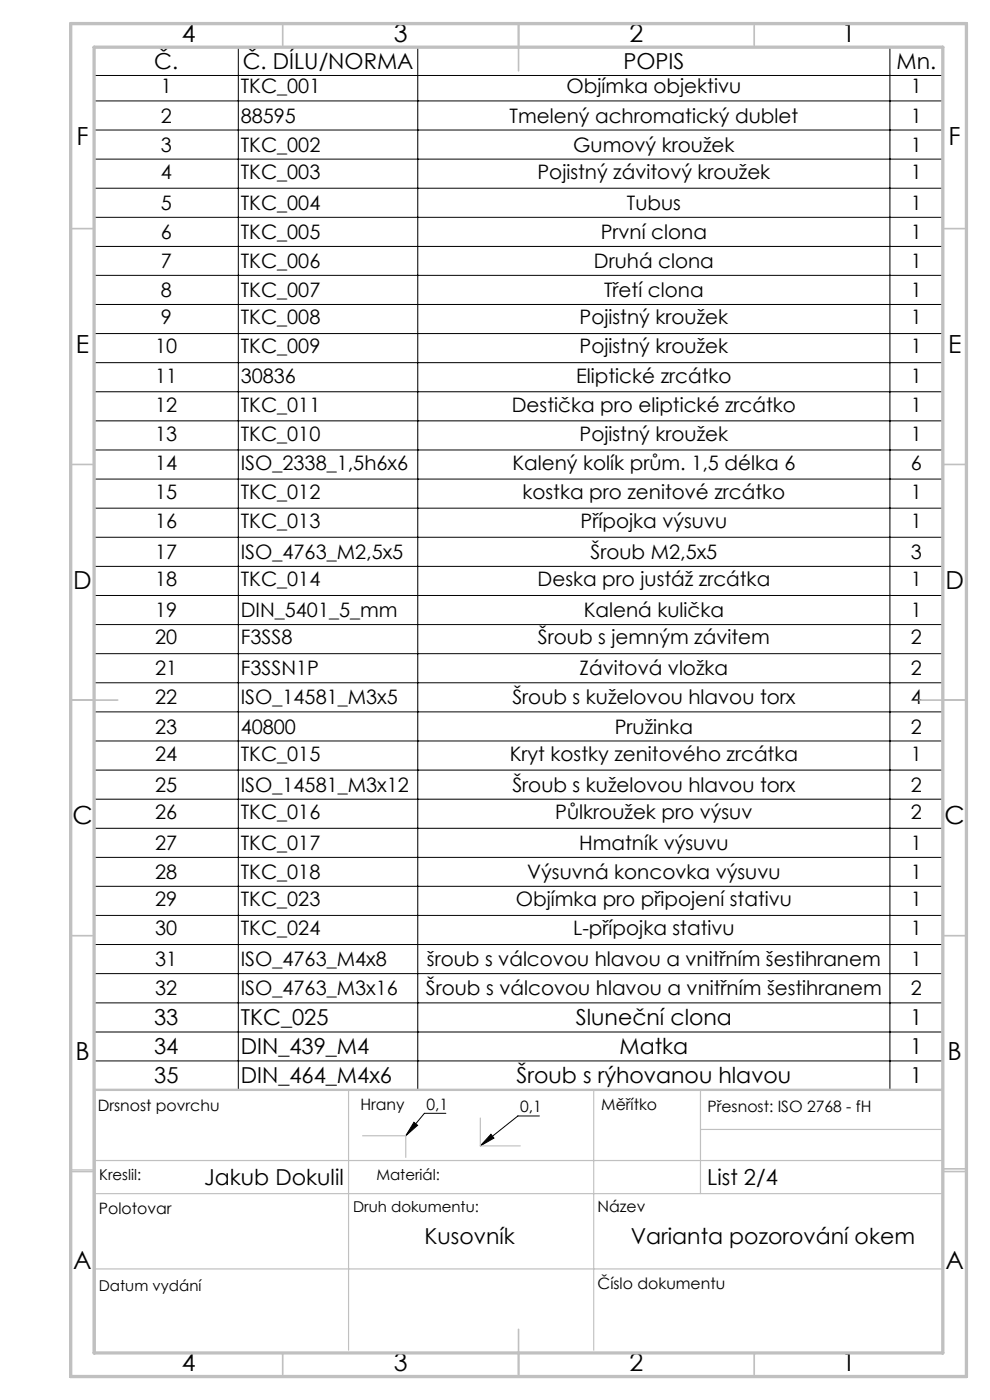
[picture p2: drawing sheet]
<svg xmlns="http://www.w3.org/2000/svg" width="210mm" height="297mm" viewBox="0 0 210 297" stroke-linecap="round" stroke-linejoin="round" font-family="sans-serif">
<g fill="none" stroke="#000" stroke-width=".21">
<path d="M20 10h180v221.2h-180zM20 16h180M50.6 10v221.2M88.6 10v221.2M188.8 10v221.2M20 21.4h180M20 27.6h180M20 33.8h180M20 39.9h180M20 46.1h180M20 52.3h180M20 58.4h180"/>
<path d="M20 64.6h180M20 70.8h180M20 76.9h180M20 83.1h180M20 89.3h180M20 95.5h180M20 101.6h180M20 107.8h180M20 114h180M20 120.2h180M20 126.3h180M20 132.5h180"/>
<path d="M20 138.7h180M20 144.8h180M20 151h180M20 157.2h180M20 163.4h180M20 169.5h180M20 175.7h180M20 181.9h180M20 188h180M20 194.2h180M20 200.4h180M20 206.5h180"/>
<path d="M20 212.8h180M20 218.9h180M20 225.1h180M87.8 238.1l.8 .6-2.5 2.2zM94.6 236.2h-4.6l-3.9 4.7M114.4 236.7h-4.5l-8 6.4M104.1 240.6l.7 .8-2.9 1.7z"/>
</g>
<path d="M73.9 231.2v55.3M101.9 237.2v5.9h8.4M125.9 231.2v55.3M148.6 231.2v22M148.6 239.6h51.4M15 248.2h5M20 246.2h180M20 253.2h180M76.9 240.9h9.2v4.6M20 269.2h180" fill="none" stroke="#c0c0c0" stroke-width=".25"/>
<g fill="none" stroke="#c0c0c0" stroke-width=".35">
<path d="M60 5v5M110 5v10M160 5v5M15 48.5h5M200 48.5h5M15 98.5h5M200 98.5h5M15 148.5h10M195 148.5h10M15 198.5h5M200 198.5h5M15 248.5h5"/>
<path d="M200 248.5h5M200 248h5M60 287v5M110 282v10M160 287v5"/>
</g>
<path d="M200 231.2h-180v55.3" fill="none" stroke="#c0c0c0" stroke-width=".5"/>
<path d="M15 5h190v287h-190zM20 10h180v277h-180z" fill="none" stroke="#c0c0c0" stroke-width=".7"/>
<path d="M104.1 240.6l.7 .8-2.9 1.7zM87.8 238.1l.8 .6-2.5 2.2z" fill="#000"/>
<g font-size="5.3">
<text x="38.5" y="8.9">4</text>
<text x="83.5" y="8.9">3</text>
<text x="133.6" y="8.9">2</text>
<text x="178.6" y="8.9">1</text>
<text x="16.2" y="30.7">F</text>
<text x="201.2" y="30.7">F</text>
<text x="16.1" y="74.9">E</text>
<text x="201.1" y="74.9">E</text>
<text x="15.5" y="124.9">D</text>
<text x="200.5" y="124.9">D</text>
<text x="15.4" y="174.9">C</text>
<text x="200.4" y="174.9">C</text>
<text x="16" y="224.9">B</text>
<text x="201" y="224.9">B</text>
<text x="15.5" y="269.2">A</text>
<text x="200.5" y="269.2">A</text>
<text x="38.5" y="290.9">4</text>
<text x="83.5" y="290.9">3</text>
<text x="133.6" y="290.9">2</text>
<text x="178.6" y="290.9">1</text>
</g>
<g font-size="4.7">
<text x="32.7" y="14.7">Č.</text>
<text x="51.5" y="14.7">Č. DÍLU/NORMA</text>
<text x="132.2" y="14.7">POPIS</text>
<text x="190.2" y="14.7">Mn.</text>
<text x="32.7" y="217.5">33</text>
<text x="51.1" y="217.5">TKC_025</text>
<text x="122.2" y="217.5">Sluneční clona</text>
<text x="193.1" y="217.5">1</text>
<text x="32.7" y="223.7">34</text>
<text x="51.1" y="223.7">DIN_439_M4</text>
<text x="131.4" y="223.7">Matka</text>
<text x="193.1" y="223.7">1</text>
<text x="32.7" y="229.8">35</text>
<text x="51.1" y="229.8">DIN_464_M4x6</text>
<text x="109.6" y="229.8">Šroub s rýhovanou hlavou</text>
<text x="193.1" y="229.8">1</text>
<text x="43.3" y="251.3">Jakub Dokulil</text>
<text x="150" y="251.3">List 2/4</text>
<text x="90.1" y="264">Kusovník</text>
<text x="133.8" y="264">Varianta pozorování okem</text>
</g>
<g font-size="4.2">
<text x="34.1" y="19.8">1</text>
<text x="51.1" y="19.8">TKC_001</text>
<text x="120.2" y="19.8">Objímka objektivu</text>
<text x="193.2" y="19.8">1</text>
<text x="34.1" y="26">2</text>
<text x="51.1" y="26">88595</text>
<text x="108.1" y="26">Tmelený achromatický dublet</text>
<text x="193.2" y="26">1</text>
<text x="34.1" y="32.2">3</text>
<text x="51.1" y="32.2">TKC_002</text>
<text x="121.6" y="32.2">Gumový kroužek</text>
<text x="193.2" y="32.2">1</text>
<text x="34.1" y="38">4</text>
<text x="51.1" y="38">TKC_003</text>
<text x="114" y="38">Pojistný závitový kroužek</text>
<text x="193.2" y="38">1</text>
<text x="34.1" y="44.5">5</text>
<text x="51.1" y="44.5">TKC_004</text>
<text x="133" y="44.5">Tubus</text>
<text x="193.2" y="44.5">1</text>
<text x="34.1" y="50.7">6</text>
<text x="51.1" y="50.7">TKC_005</text>
<text x="127.4" y="50.7">První clona</text>
<text x="193.2" y="50.7">1</text>
<text x="34.1" y="56.9">7</text>
<text x="51.1" y="56.9">TKC_006</text>
<text x="126" y="56.9">Druhá clona</text>
<text x="193.2" y="56.9">1</text>
<text x="34.1" y="63">8</text>
<text x="51.1" y="63">TKC_007</text>
<text x="128.2" y="63">Třetí clona</text>
<text x="193.2" y="63">1</text>
<text x="34.1" y="68.8">9</text>
<text x="51.1" y="68.8">TKC_008</text>
<text x="123" y="68.8">Pojistný kroužek</text>
<text x="193.2" y="68.8">1</text>
<text x="32.9" y="75">10</text>
<text x="51.1" y="75">TKC_009</text>
<text x="123" y="75">Pojistný kroužek</text>
<text x="193.2" y="75">1</text>
<text x="32.9" y="81.2">11</text>
<text x="51.1" y="81.2">30836</text>
<text x="122.2" y="81.2">Eliptické zrcátko</text>
<text x="193.2" y="81.2">1</text>
<text x="32.9" y="87.3">12</text>
<text x="51.1" y="87.3">TKC_011</text>
<text x="108.6" y="87.3">Destička pro eliptické zrcátko</text>
<text x="193.2" y="87.3">1</text>
<text x="32.9" y="93.5">13</text>
<text x="51.1" y="93.5">TKC_010</text>
<text x="123" y="93.5">Pojistný kroužek</text>
<text x="193.2" y="93.5">1</text>
<text x="32.9" y="99.7">14</text>
<text x="51.1" y="99.7">ISO_2338_1,5h6x6</text>
<text x="108.7" y="99.7">Kalený kolík prům. 1,5 délka 6</text>
<text x="193.2" y="99.7">6</text>
<text x="32.9" y="105.8">15</text>
<text x="51.1" y="105.8">TKC_012</text>
<text x="110.8" y="105.8">kostka pro zenitové zrcátko</text>
<text x="193.2" y="105.8">1</text>
<text x="32.9" y="112">16</text>
<text x="51.1" y="112">TKC_013</text>
<text x="123.2" y="112">Přípojka výsuvu</text>
<text x="193.2" y="112">1</text>
<text x="32.9" y="118.6">17</text>
<text x="51.1" y="118.6">ISO_4763_M2,5x5</text>
<text x="125.2" y="118.6">Šroub M2,5x5</text>
<text x="193.2" y="118.6">3</text>
<text x="32.9" y="124.4">18</text>
<text x="51.1" y="124.4">TKC_014</text>
<text x="114" y="124.4">Deska pro justáž zrcátka</text>
<text x="193.2" y="124.4">1</text>
<text x="32.9" y="130.9">19</text>
<text x="51.1" y="130.9">DIN_5401_5_mm</text>
<text x="123.8" y="130.9">Kalená kulička</text>
<text x="193.2" y="130.9">1</text>
<text x="32.9" y="136.7">20</text>
<text x="51.1" y="136.7">F3SS8</text>
<text x="114.1" y="136.7">Šroub s jemným závitem</text>
<text x="193.2" y="136.7">2</text>
<text x="32.9" y="143.3">21</text>
<text x="51.1" y="143.3">F3SSN1P</text>
<text x="122.9" y="143.3">Závitová vložka</text>
<text x="193.2" y="143.3">2</text>
<text x="32.9" y="149.4">22</text>
<text x="51.1" y="149.4">ISO_14581_M3x5</text>
<text x="108.7" y="149.4">Šroub s kuželovou hlavou torx</text>
<text x="193.2" y="149.4">4</text>
<text x="32.9" y="155.6">23</text>
<text x="51.1" y="155.6">40800</text>
<text x="130.4" y="155.6">Pružinka</text>
<text x="193.2" y="155.6">2</text>
<text x="32.9" y="161.4">24</text>
<text x="51.1" y="161.4">TKC_015</text>
<text x="108.1" y="161.4">Kryt kostky zenitového zrcátka</text>
<text x="193.2" y="161.4">1</text>
<text x="32.9" y="168">25</text>
<text x="51.1" y="168">ISO_14581_M3x12</text>
<text x="108.7" y="168">Šroub s kuželovou hlavou torx</text>
<text x="193.2" y="168">2</text>
<text x="32.9" y="173.7">26</text>
<text x="51.1" y="173.7">TKC_016</text>
<text x="117.8" y="173.7">Půlkroužek pro výsuv</text>
<text x="193.2" y="173.7">2</text>
<text x="32.9" y="180.3">27</text>
<text x="51.1" y="180.3">TKC_017</text>
<text x="122.9" y="180.3">Hmatník výsuvu</text>
<text x="193.2" y="180.3">1</text>
<text x="32.9" y="186.5">28</text>
<text x="51.1" y="186.5">TKC_018</text>
<text x="111.8" y="186.5">Výsuvná koncovka výsuvu</text>
<text x="193.2" y="186.5">1</text>
<text x="32.9" y="192.3">29</text>
<text x="51.1" y="192.3">TKC_023</text>
<text x="109.4" y="192.3">Objímka pro připojení stativu</text>
<text x="193.2" y="192.3">1</text>
<text x="32.9" y="198.4">30</text>
<text x="51.1" y="198.4">TKC_024</text>
<text x="121.6" y="198.4">L-přípojka stativu</text>
<text x="193.2" y="198.4">1</text>
<text x="32.9" y="205">31</text>
<text x="51.1" y="205">ISO_4763_M4x8</text>
<text x="90.6" y="205">šroub s válcovou hlavou a vnitřním šestihranem</text>
<text x="193.2" y="205">1</text>
<text x="32.9" y="211.2">32</text>
<text x="51.1" y="211.2">ISO_4763_M3x16</text>
<text x="90.3" y="211.2">Šroub s válcovou hlavou a vnitřním šestihranem</text>
<text x="193.2" y="211.2">2</text>
</g>
<g font-size="3.3">
<text x="20.7" y="235.7">Drsnost povrchu</text>
<text x="76.4" y="235.4">Hrany</text>
<text x="90.5" y="235.4">0,1</text>
<text x="110.4" y="236">0,1</text>
<text x="127.5" y="235.4">Měřítko</text>
<text x="150.1" y="236">Přesnost: ISO 2768 - fH</text>
<text x="21" y="257.5">Polotovar</text>
<text x="126.8" y="257">Název</text>
<text x="126.8" y="273.4">Číslo dokumentu</text>
</g>
<g font-size="3.2">
<text x="21" y="250.3">Kreslil:</text>
<text x="79.8" y="250.3">Materiál:</text>
<text x="74.9" y="257">Druh dokumentu:</text>
<text x="21" y="273.8">Datum vydání</text>
</g>
</svg>
